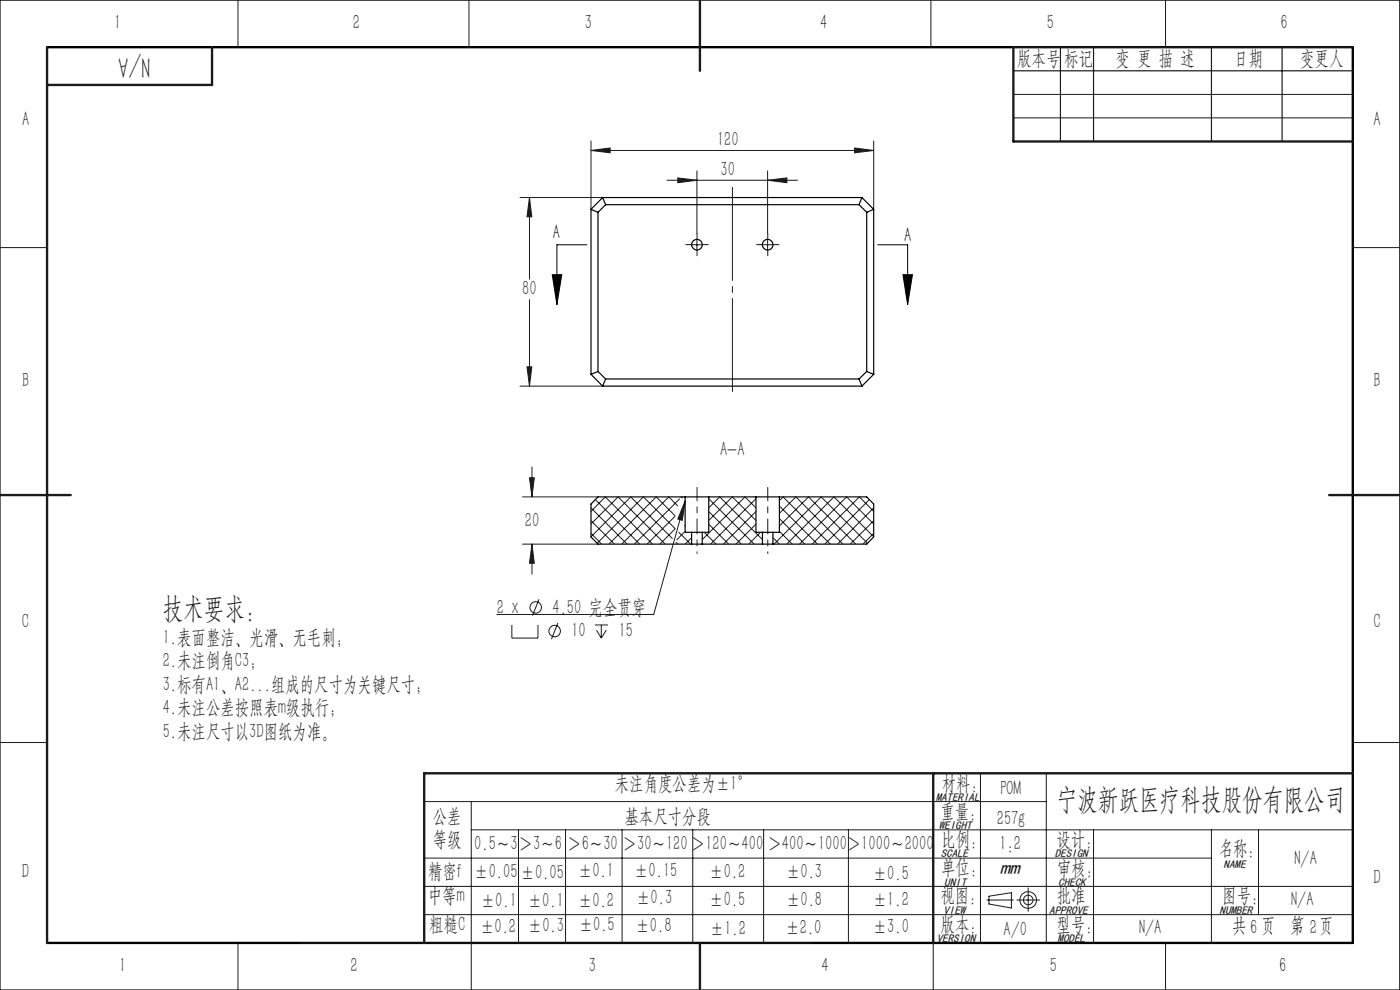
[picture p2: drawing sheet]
<svg xmlns="http://www.w3.org/2000/svg" width="297mm" height="210mm" viewBox="0 0 297 210" stroke-linecap="round" stroke-linejoin="round" font-family="sans-serif">
<g fill="none" stroke="#191924" stroke-width=".21">
<path d="M50.5 0v10M99.5 0v10M197.5 0v10M247.3 0v10M125.4 31.9l4-.5v1zM125.4 29.9v14.5M125.4 31.9h59.9M141.5 38.2h27.7M143.8 37.7l4 .5-4 .6zM147.8 36.3v13.2M162.8 38.2l4.1-.5v1.1zM162.8 36.3v13.2"/>
<path d="M181.3 31.4l4 .5-4 .5zM185.3 29.9v14.5M215 20h72M215 25h72M0 52.5h10M110.3 41.9h17.5M112.3 41.9l.5 4.1h-1zM112.3 41.9v17.3M146.6 51.9h2.5M147.8 50.7v2.5M161.6 51.9h2.5M162.8 50.7v2.5"/>
<path d="M287 52.5h10M111.8 77.8h1l-.5 4.1zM112.3 63.6v18.3M110.3 81.9h17.5M112.9 99.1v6.3M110.8 105.4h16.1M110.8 115.4h16.1M112.3 101.3h1l-.4 4.1zM112.9 115.4l.4 4.1h-1zM112.9 115.4v6.4M145.3 106.3l-.6 4.1-.9-.3zM145.3 106.3l-6.6 24h-33.3"/>
<path d="M108.6 132.6v2.8h5.5v-2.8M114.3 127.1l-1.3 3.5M118.4 132.1l-1.4 3.5M126.2 132.6h2.8M126.5 133.7l1.1 1.7M127.6 132.6v2.8M128.6 133.7l-1 1.7M0 157.5h10M287 157.5h10M90 170h132M100 176h187M100 170v40"/>
<path d="M110 176v24M120 176v24M132 176v24M147 176v24M162 176v24M180 176v24M208 164v36M222 164v36M232 176v24M257 176v24M267 176v18M90 182h167"/>
<path d="M90 188h197M90 194h197M209.4 190.9h5.6M209.8 190.1l4.8-.7v3.2l-4.8-.8zM215.7 190.9h4.9M218.1 188.3v5M50.5 200v10M198 200v10M247.3 200v10"/>
<circle cx="113.7" cy="128.8" r="1.21"/>
<circle cx="117.7" cy="133.9" r="1.22"/>
<circle cx="218.1" cy="190.9" r="1.77"/>
<circle cx="218.1" cy="190.9" r="1.03"/>
</g>
<path d="M117.2 58.3h2l-1.1 6.3zM124.5 51.9h-6.4v12.7M186.2 51.9h6.3v12.7M191.6 58.3h2l-1.1 6.3z" fill="none" stroke="#000" stroke-width=".21"/>
<path d="M155.4 83.1v-43.3" fill="none" stroke="#191924" stroke-width=".21" stroke-dasharray="30.5 1.3 1.3 1.3" stroke-dashoffset="10.7"/>
<path d="M146.6 51.9h-1.1M147.9 53.1v1.2M147.9 50.6v-1.1M149.1 51.9h1.2M161.6 51.9h-1.1M162.9 53.1v1.2M162.9 50.6v-1.1M164.1 51.9h1.2" fill="none" stroke="#191924" stroke-width=".21" stroke-dasharray="30.5 1.3 1.3 1.3"/>
<path d="M147.9 103.4v9.5M162.9 112.9v-9.5" fill="none" stroke="#191924" stroke-width=".21" stroke-dasharray="30.5 1.3 1.3 1.3" stroke-dashoffset="27.6"/>
<path d="M147.9 117.4v-4.5M162.9 112.9v4.5" fill="none" stroke="#191924" stroke-width=".21" stroke-dasharray="30.5 1.3 1.3 1.3" stroke-dashoffset="30.1"/>
<path d="M0 0h297v210h-297z" fill="none" stroke="#000" stroke-width=".25"/>
<path d="M10 10h277v190h-277" fill="none" stroke="#000" stroke-width=".5"/>
<path d="M215 10h72M215 15h72M225 10v20M232 10v20M257 10v20M272 10v20M64 200h108" fill="none" stroke="#191924" stroke-width=".25"/>
<path d="M10 10v190M45 10v8h-35M148.5 0v15M215 10v20h72M0 105h15M282 105h15M198 164v36M287 164h-197v36M148.5 200v10" fill="none" stroke="#191924" stroke-width=".5"/>
<path d="M191.6 58.3h2l-1.1 6.3zM117.2 58.3h2l-1.1 6.3z" fill="#000"/>
<path d="M181.3 31.4l4 .5-4 .5zM125.4 31.9l4-.5v1zM112.3 41.9l.5 4.1h-1zM111.8 77.8h1l-.5 4.1zM162.8 38.2l4.1-.5v1.1zM143.8 37.7l4 .5-4 .6zM145.3 106.3l-1.5 3.8 .9 .3zM112.3 101.3h1l-.4 4.1zM112.9 115.4l.4 4.1h-1z" fill="#191924"/>
<g fill="none" stroke="#000" stroke-width=".25">
<path d="M125.4 44.4v35M125.4 44.4l1.5 .6M126.9 45v33.8M127.8 41.9l-2.4 2.5M127.8 41.9l.7 1.5M127.8 41.9h55M128.5 43.4l-1.6 1.6M128.5 43.4h53.7M182.2 43.4l1.7 1.6M182.8 41.9l-.6 1.5M182.8 41.9l2.5 2.5M183.9 45v33.8"/>
<path d="M185.3 44.4l-1.4 .6M185.3 44.4v35M125.4 79.4l2.4 2.5M126.9 78.8l-1.5 .6M126.9 78.8l1.6 1.6M183.9 78.8l-1.7 1.6M183.9 78.8l1.4 .6M185.3 79.4l-2.5 2.5M127.8 81.9h55M128.5 80.4l-.7 1.5M128.5 80.4h53.7M182.2 80.4l.6 1.5"/>
<path d="M145.3 105.4h5.1M145.3 105.4h-18.4l-1.5 1.5v7l1.5 1.5h19.8M145.3 105.4v7.5h1.4M146.7 112.9h2.3M146.7 115.4h2.3M146.7 112.9v2.5M149 115.4h12.7M149 112.9v2.5M150.4 105.4v7.5h-1.4M150.4 105.4h10M160.4 105.4h4.9M160.4 105.4v7.5h1.3"/>
<path d="M161.7 112.9h2.3M161.7 115.4h2.3M161.7 112.9v2.5M164 112.9v2.5M165.3 105.4h18.6l1.4 1.5v7l-1.4 1.5h-19.9M165.3 105.4v7.5h-1.3"/>
<circle cx="147.8" cy="51.9" r="1.12"/>
<circle cx="162.9" cy="51.9" r="1.11"/>
</g>
<g fill="none" stroke="#191924" stroke-width=".21">
<path d="M125.4 108.5l3-3.1 10 10M125.4 111.2l5.7-5.8 10 10M125.4 113.9l8.4-8.5 8.8 8.8M125.4 113.1l2.2 2.3M125.4 110.4l5 5M125.4 107.7l7.6 7.7M126.3 106l9.4 9.4M143.2 109.6l-5.9 5.8M143.2 112.1l-6.7-6.7-9.8 9.8M143.2 109.4l-4-4-10 10M143.2 112.2l-3.2 3.2M143.4 115l.4 .4"/>
<path d="M143.8 107.3l-1.9-1.9-10 10M144 112.9l2.5 2.5M144.2 105.8l-9.6 9.6M144.5 105.5l.1-.1 .2 .2M145.2 111.4l.1 .2M145.3 112.7l-1.7 1.8M146.7 112.9v.1M146.7 114l-1.4 1.4M149 115.2l.2 .2M149.4 112.9l2.5 2.5M150.4 110.4l5-5 5 5M150.4 107.7l2.3-2.3 9 9.1"/>
<path d="M150.4 111.2l4.2 4.2M150.4 108.5l6.9 6.9M150.4 105.8l9.6 9.6M160.4 107.7l-2.4-2.3-9 9.1M160.4 105.8l-9.7 9.6M160.4 108.5l-6.9 6.9M160.4 111.2l-4.3 4.2M161.3 112.9l-2.5 2.5M161.7 115.2l-.2 .2M164 114l1.3 1.4M164 112.9v.1M165.3 106.2l.8-.8 10 10"/>
<path d="M165.3 108.9l3.5-3.5 10 10M165.3 111.6l6.2-6.2 10 10M165.3 112.7l2.8 2.7M165.3 110l5.4 5.4M165.3 107.3l8.1 8.1M184 115.2l-9.8-9.8-10 10M184.4 106l-9.4 9.4M185.3 113.9l-8.4-8.5-10 10M185.3 111.2l-5.7-5.8-10 10M185.3 108.5l-3-3.1-10 10M185.3 107.7l-7.6 7.7M185.3 110.4l-4.9 5"/>
<path d="M185.3 113.1l-2.2 2.3"/>
</g>
<g font-size="6.3" fill="#191924">
<text x="31.8" y="12.1" transform="rotate(-180 31.8 12.1)">N/A</text>
<text x="34.5" y="131.1">技术要求：</text>
<text x="224.1" y="171.7">宁波新跃医疗科技股份有限公司</text>
</g>
<g font-size="4.4" fill="#191924">
<text x="24.2" y="6.2">1</text>
<text x="74.9" y="6.2">2</text>
<text x="124.1" y="6.2">3</text>
<text x="174" y="6.2">4</text>
<text x="222.1" y="6.2">5</text>
<text x="271.6" y="6.2">6</text>
<text x="215.8" y="13.8">版本号</text>
<text x="225.8" y="13.8">标记</text>
<text x="236.7" y="13.8">变 更 描 述</text>
<text x="261.9" y="13.8">日期</text>
<text x="275.8" y="13.8">变更人</text>
<text x="4.7" y="26.7">A</text>
<text x="291.4" y="26.7">A</text>
<text x="152.1" y="31">120</text>
<text x="152.9" y="37.4">30</text>
<text x="110.8" y="62.7">80</text>
<text x="4.7" y="82">B</text>
<text x="291.4" y="82">B</text>
<text x="152.8" y="96.6">A-A</text>
<text x="111.3" y="111.8">20</text>
<text x="105.4" y="130.1">2 x</text>
<text x="117.2" y="130.1">4.50 完全贯穿</text>
<text x="4.7" y="133.3">C</text>
<text x="34.5" y="136.5">1.表面整洁、光滑、无毛刺；</text>
<text x="121.2" y="135.2">10</text>
<text x="131.3" y="135.2">15</text>
<text x="291.4" y="133.3">C</text>
<text x="34.5" y="141.5">2.未注倒角C3；</text>
<text x="34.5" y="146.5">3.标有A1、A2...组成的尺寸为关键尺寸；</text>
<text x="34.5" y="151.5">4.未注公差按照表m级执行；</text>
<text x="34.5" y="156.5">5.未注尺寸以3D图纸为准。</text>
<text x="130.4" y="167.7">未注角度公差为±1°</text>
<text x="199.8" y="167.5">材料:</text>
<text x="199.5" y="173.5">重量：</text>
<text x="212.3" y="168.7">POM</text>
<text x="91.8" y="174.5">公差</text>
<text x="91.8" y="179.5">等级</text>
<text x="132.5" y="174.5">基本尺寸分段</text>
<text x="199.7" y="179.5">比例:</text>
<text x="211.5" y="174.9">257g</text>
<text x="224.1" y="179.4">设计:</text>
<text x="100.6" y="180.4">0.5～3</text>
<text x="110" y="180.4">＞3～6</text>
<text x="120.4" y="180.4">＞6～30</text>
<text x="122.6" y="185.9">±0.1</text>
<text x="132.1" y="180.4">＞30～120＞120～400</text>
<text x="134.5" y="185.9">±0.15</text>
<text x="162.8" y="180.4">＞400～1000＞1000～2000</text>
<text x="199.7" y="185.3">单位:</text>
<text x="212" y="180.4">1:2</text>
<text x="224.2" y="185.6">审核：</text>
<text x="258.5" y="181.4">名称：</text>
<text x="274.6" y="183.4">N/A</text>
<text x="4.7" y="186.2">D</text>
<text x="90.8" y="191.3">中等m</text>
<text x="90.8" y="186.2">精密f</text>
<text x="100.6" y="186.2">±0.05</text>
<text x="110.5" y="186.4">±0.05</text>
<text x="135" y="191.7">±0.3</text>
<text x="150.5" y="186.2">±0.2</text>
<text x="166.7" y="186.2">±0.3</text>
<text x="185.2" y="186.6">±0.5</text>
<text x="199.5" y="191.3">视图：</text>
<text x="224.2" y="191.3">批准</text>
<text x="259.3" y="191.3">图号:</text>
<text x="291.4" y="187.6">D</text>
<text x="91.1" y="197.4">粗糙C</text>
<text x="101.8" y="197.8">±0.2</text>
<text x="102" y="192.3">±0.1</text>
<text x="112" y="192.3">±0.1</text>
<text x="112" y="197.7">±0.3</text>
<text x="122.6" y="192.3">±0.2</text>
<text x="122.8" y="197.5">±0.5</text>
<text x="134.8" y="197.8">±0.8</text>
<text x="150.5" y="192.1">±0.5</text>
<text x="166.8" y="192.1">±0.8</text>
<text x="185.2" y="192.3">±1.2</text>
<text x="185.2" y="197.9">±3.0</text>
<text x="199.5" y="197.4">版本：</text>
<text x="224.1" y="197.4">型号:</text>
<text x="261.4" y="197.8">共6 页</text>
<text x="273.7" y="197.8">第 2页</text>
<text x="273.9" y="192.2">N/A</text>
<text x="150.6" y="198.3">±1.2</text>
<text x="166.6" y="198.1">±2.0</text>
<text x="212.9" y="198.6">A/0</text>
<text x="241.6" y="198.1">N/A</text>
<text x="25.3" y="206.1">1</text>
<text x="74.4" y="206.1">2</text>
<text x="124.9" y="206.1">3</text>
<text x="174.3" y="206.1">4</text>
<text x="222.7" y="206.1">5</text>
<text x="271.4" y="206.1">6</text>
</g>
<g font-size="4.4">
<text x="117.3" y="50.7">A</text>
<text x="191.8" y="51.4">A</text>
</g>
<text font-size="4.2" fill="#191924" x="212.2" y="185.3">mm</text>
<g font-size="2.4" fill="#191924">
<text x="198.5" y="169.9">MATERIAL</text>
<text x="199.2" y="175.9">WEIGHT</text>
<text x="199.6" y="181.8">SCALE</text>
<text x="223.8" y="181.8">DESIGN</text>
<text x="259.6" y="184.2">NAME</text>
<text x="200.3" y="187.9">UNIT</text>
<text x="224.5" y="187.9">CHECK</text>
<text x="200.1" y="193.8">VIEW</text>
<text x="222.6" y="193.8">APPROVE</text>
<text x="258.7" y="194">NUMBER</text>
<text x="198.7" y="199.9">VERSION</text>
<text x="224.4" y="199.8">MODEL</text>
</g>
</svg>
